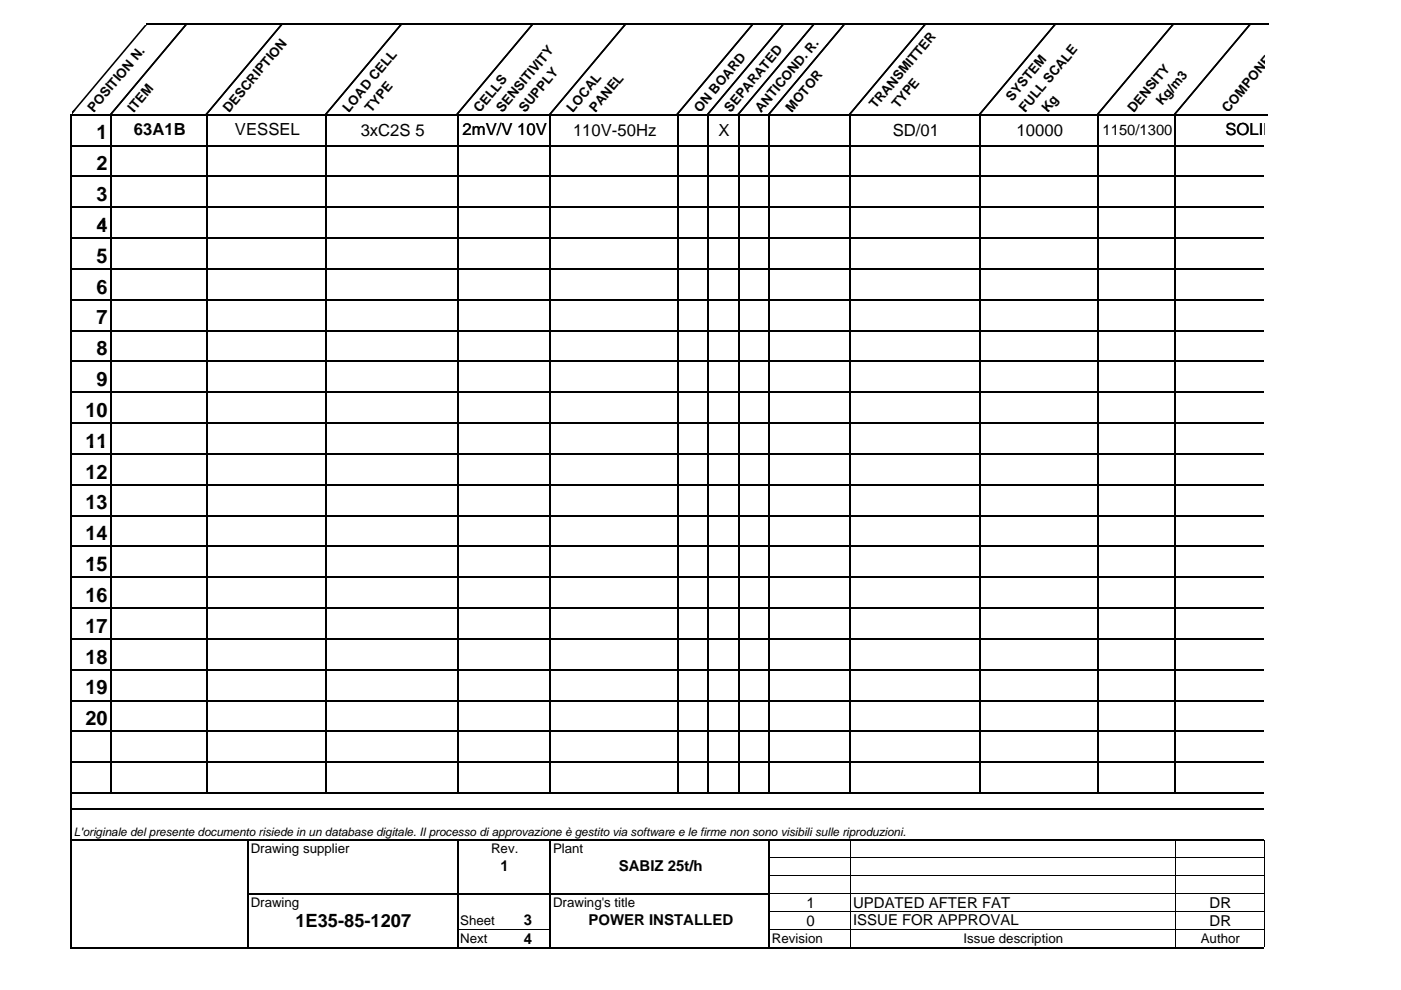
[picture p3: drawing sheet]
<svg xmlns="http://www.w3.org/2000/svg" width="297mm" height="210mm" viewBox="0 0 297 210" stroke-linecap="round" stroke-linejoin="round" font-family="sans-serif">
<g fill="none" stroke="#000" stroke-width=".34">
<path d="M30.9 5.3l-15.6 18.7M31 5.2h237.9M39.5 5.2l-16.1 19.1M59.8 5.2l-16.1 19.1M85.1 5.2l-16.1 19.1M112.9 5.2l-16.1 19.1M132.6 5.2l-16.1 19.1M159.6 5.2l-16.1 19.1M166 5.2l-16 19.1M172.5 5.2l-16 19.1M179 5.2l-16.1 19.1M196.1 5.2l-16 19.1"/>
<path d="M223.7 5.2l-16.1 19.1M248.7 5.2l-16 19.1M265 5.2l-16 19.1M15.2 24.3h253.7"/>
</g>
<path d="M268 5h.9v.3h-.9z" fill="#000"/>
<path d="M23.6 24.3h73.4v26.2h-73.4z" fill="#fff"/>
<g fill="none" stroke="#000" stroke-width=".34">
<path d="M15.2 24.2v26.5M15.3 24.3h252.7M15.3 30.9h252.7M15.3 37.4h252.7M23.6 24.5v26.2M43.9 24.5v26.2M69.2 24.5v26.2M97 24.5v26.2M116.7 24.5v26.2M143.7 24.5v26.2M150.2 24.5v26.2M156.6 24.5v26.2"/>
<path d="M163.1 24.5v26.2M180.3 24.5v26.2M207.8 24.5v26.2M232.8 24.5v26.2M249.1 24.5v26.2M15.3 43.9h252.7M15.3 50.5h252.7"/>
</g>
<path d="M23.6 47.1h73.4v24.4h-73.4z" fill="#fff"/>
<g fill="none" stroke="#000" stroke-width=".34">
<path d="M15.2 43.8v33M15.3 43.9h252.7M15.3 50.5h252.7M15.3 57h252.7M23.6 44.1v32.7M43.9 44.1v32.7M69.2 44.1v32.7M97 44.1v32.7M116.7 44.1v32.7M143.7 44.1v32.7M150.2 44.1v32.7M156.6 44.1v32.7"/>
<path d="M163.1 44.1v32.7M180.3 44.1v32.7M207.8 44.1v32.7M232.8 44.1v32.7M249.1 44.1v32.7M15.3 63.6h252.7M15.3 70.1h252.7M15.3 76.6h252.7"/>
</g>
<path d="M23.6 70.8h73.4v24.4h-73.4z" fill="#fff"/>
<g fill="none" stroke="#000" stroke-width=".34">
<path d="M15.2 69.9v26.5M15.3 70.1h252.7M15.3 76.6h252.7M23.6 70.3v26.1M43.9 70.3v26.1M69.2 70.3v26.1M97 70.3v26.1M116.7 70.3v26.1M143.7 70.3v26.1M150.2 70.3v26.1M156.6 70.3v26.1M163.1 70.3v26.1"/>
<path d="M180.3 70.3v26.1M207.8 70.3v26.1M232.8 70.3v26.1M249.1 70.3v26.1M15.3 83.2h252.7M15.3 89.7h252.7M15.3 96.3h252.7"/>
</g>
<path d="M23.6 94.5h73.4v24.4h-73.4z" fill="#fff"/>
<g fill="none" stroke="#000" stroke-width=".34">
<path d="M15.2 89.6v33M15.3 89.7h252.7M15.3 96.3h252.7M23.6 89.9v32.7M43.9 89.9v32.7M69.2 89.9v32.7M97 89.9v32.7M116.7 89.9v32.7M143.7 89.9v32.7M150.2 89.9v32.7M156.6 89.9v32.7M163.1 89.9v32.7"/>
<path d="M180.3 89.9v32.7M207.8 89.9v32.7M232.8 89.9v32.7M249.1 89.9v32.7M15.3 102.8h252.7M15.3 109.3h252.7M15.3 115.9h252.7M15.3 122.4h252.7"/>
</g>
<path d="M23.6 118.2h73.4v24.4h-73.4z" fill="#fff"/>
<g fill="none" stroke="#000" stroke-width=".34">
<path d="M15.2 115.7v33.1M15.3 115.9h252.7M23.6 116.1v32.7M43.9 116.1v32.7M69.2 116.1v32.7M97 116.1v32.7M116.7 116.1v32.7M143.7 116.1v32.7M150.2 116.1v32.7M156.6 116.1v32.7M163.1 116.1v32.7M180.3 116.1v32.7"/>
<path d="M207.8 116.1v32.7M232.8 116.1v32.7M249.1 116.1v32.7M15.3 122.4h252.7M15.3 129h252.7M15.3 135.5h252.7M15.3 142h252.7M15.3 148.6h252.7"/>
</g>
<path d="M23.6 141.9h73.4v24.4h-73.4z" fill="#fff"/>
<g fill="none" stroke="#000" stroke-width=".34">
<path d="M15.2 135.3v33.1M15.3 135.5h252.7M23.6 135.7v32.7M43.9 135.7v32.7M69.2 135.7v32.7M97 135.7v32.7M116.7 135.7v32.7M143.7 135.7v32.7M150.2 135.7v32.7M156.6 135.7v32.7M163.1 135.7v32.7M180.3 135.7v32.7"/>
<path d="M207.8 135.7v32.7M232.8 135.7v32.7M249.1 135.7v32.7M15.3 142h252.7M15.3 148.6h252.7M15.3 155.1h252.7M15.3 161.7h252.7M15.3 168.2h252.7"/>
</g>
<g fill="#fff">
<path d="M23.6 165.6h73.4v2.6h-73.4z"/>
<path d="M23.6 168.2h8.5v3.3h-8.5z"/>
<path d="M180.3 168.2h27.5v3.3h-27.5z"/>
</g>
<g fill="none" stroke="#000" stroke-width=".34">
<path d="M15.2 161.5v39.6M15.3 161.7h252.7M15.3 168.2h252.7M15.3 171.5h252.7M15.3 178.1h252.7M23.6 161.8v6.6M43.9 161.8v6.6M52.6 178.3v22.8M69.2 161.8v6.6M97 161.8v6.6M97 178.3v22.8M116.7 161.8v6.6"/>
<path d="M116.7 178.3v22.8M143.7 161.8v6.6M150.2 161.8v6.6M156.6 161.8v6.6M163.1 161.8v6.6M163.1 178.3v22.8M180.3 161.8v6.6M207.8 161.8v6.6M232.8 161.8v6.6M249.1 161.8v6.6M52.7 189.5h110.6M15.3 201h252.7"/>
</g>
<path d="M180.3 178.3v22.5M249.2 178.3v22.5M268 178.3v22.5M97.2 197.2h19.3M163.3 181.9h104.7M163.3 185.7h104.7M163.3 189.6h104.7M163.3 193.4h104.7M163.3 197.2h104.7" fill="none" stroke="#000" stroke-width=".21"/>
<g font-size="4.2">
<text x="20.5" y="29.6">1</text>
<text x="20.5" y="36.1">2</text>
<text x="20.5" y="42.7">3</text>
<text x="20.5" y="49.2">4</text>
<text x="20.5" y="55.7">5</text>
<text x="20.5" y="62.3">6</text>
<text x="20.5" y="68.8">7</text>
<text x="20.5" y="75.4">8</text>
<text x="20.5" y="81.9">9</text>
<text x="18.1" y="88.4">10</text>
<text x="18.1" y="95">11</text>
<text x="18.1" y="101.5">12</text>
<text x="18.1" y="108.1">13</text>
<text x="18.1" y="114.6">14</text>
<text x="18.1" y="121.1">15</text>
<text x="18.1" y="127.7">16</text>
<text x="18.1" y="134.2">17</text>
<text x="18.1" y="140.8">18</text>
<text x="18.1" y="147.3">19</text>
<text x="18.1" y="153.8">20</text>
</g>
<text font-size="3.9" x="62.6" y="196.5">1E35-85-1207</text>
<g font-size="3.5">
<text x="28.4" y="28.7">63A1B</text>
<text x="49.8" y="28.7">VESSEL</text>
<text x="76.5" y="28.8">3xC2S 5</text>
<text x="98.1" y="28.7">2mV/V 10V</text>
<text x="121.5" y="28.8">110V-50Hz</text>
<text x="152.4" y="28.8">X</text>
<text x="189.3" y="28.8">SD/01</text>
<text x="215.6" y="28.8">10000</text>
<text x="259.8" y="28.7">SOLID</text>
</g>
<g font-size="3.2">
<text x="106.1" y="184.8">1</text>
<text x="131.2" y="184.7">SABIZ 25t/h</text>
<text x="111.1" y="196.2">3</text>
<text x="124.8" y="196.2">POWER INSTALLED</text>
<text x="171" y="192.6">1</text>
<text x="171" y="196.4">0</text>
<text x="180.9" y="192.6">UPDATED AFTER FAT</text>
<text x="180.9" y="196.2">ISSUE FOR APPROVAL</text>
<text x="256.5" y="196.4">DR</text>
<text x="256.5" y="192.6">DR</text>
<text x="111.1" y="200.2">4</text>
</g>
<text font-size="3.1" x="233.8" y="28.7">1150/1300</text>
<g font-size="2.8">
<text x="19.9" y="23.9" transform="rotate(-50 19.9 23.9)">POSITION N.</text>
<text x="19.9" y="23.9" transform="rotate(-50 19.9 23.9)">P</text>
<text x="28.4" y="23.9" transform="rotate(-50 28.4 23.9)">ITEM</text>
<text x="28.4" y="23.9" transform="rotate(-50 28.4 23.9)">I</text>
<text x="48.6" y="23.9" transform="rotate(-50 48.6 23.9)">DESCRIPTION</text>
<text x="48.6" y="23.9" transform="rotate(-50 48.6 23.9)">D</text>
<text x="73.9" y="23.9" transform="rotate(-50 73.9 23.9)">LOAD CELL</text>
<text x="73.9" y="23.9" transform="rotate(-50 73.9 23.9)">L</text>
<text x="78.7" y="23.9" transform="rotate(-50 78.7 23.9)">T</text>
<text x="78.7" y="23.9" transform="rotate(-50 78.7 23.9)">TYPE</text>
<text x="101.8" y="23.9" transform="rotate(-50 101.8 23.9)">C</text>
<text x="101.8" y="23.9" transform="rotate(-50 101.8 23.9)">CELLS</text>
<text x="106.5" y="23.9" transform="rotate(-50 106.5 23.9)">S</text>
<text x="106.5" y="23.9" transform="rotate(-50 106.5 23.9)">SENSITIVITY</text>
<text x="111.3" y="23.9" transform="rotate(-50 111.3 23.9)">S</text>
<text x="111.3" y="23.9" transform="rotate(-50 111.3 23.9)">SUPPLY</text>
<text x="121.5" y="23.9" transform="rotate(-50 121.5 23.9)">LOCAL</text>
<text x="121.5" y="23.9" transform="rotate(-50 121.5 23.9)">L</text>
<text x="126.2" y="23.9" transform="rotate(-50 126.2 23.9)">P</text>
<text x="126.2" y="23.9" transform="rotate(-50 126.2 23.9)">PANEL</text>
<text x="148.4" y="23.9" transform="rotate(-50 148.4 23.9)">ON BOARD</text>
<text x="148.4" y="23.9" transform="rotate(-50 148.4 23.9)">O</text>
<text x="154.9" y="23.9" transform="rotate(-50 154.9 23.9)">S</text>
<text x="154.9" y="23.9" transform="rotate(-50 154.9 23.9)">SEPARATED</text>
<text x="161.4" y="23.9" transform="rotate(-50 161.4 23.9)">A</text>
<text x="161.4" y="23.9" transform="rotate(-50 161.4 23.9)">ANTICOND. R.</text>
<text x="167.9" y="23.9" transform="rotate(-50 167.9 23.9)">MOTOR</text>
<text x="167.9" y="23.9" transform="rotate(-50 167.9 23.9)">M</text>
<text x="185.6" y="23.2" transform="rotate(-50 185.6 23.2)">TRANSMITTER</text>
<text x="190.4" y="23.2" transform="rotate(-50 190.4 23.2)">TYPE</text>
<text x="214.6" y="21.5" transform="rotate(-50 214.6 21.5)">SYSTEM</text>
<text x="217.4" y="23.9" transform="rotate(-50 217.4 23.9)">F</text>
<text x="217.4" y="23.9" transform="rotate(-50 217.4 23.9)">FULL SCALE</text>
<text x="222.1" y="23.9" transform="rotate(-50 222.1 23.9)">K</text>
<text x="222.1" y="23.9" transform="rotate(-50 222.1 23.9)">Kg</text>
<text x="240.4" y="23.9" transform="rotate(-50 240.4 23.9)">D</text>
<text x="240.4" y="23.9" transform="rotate(-50 240.4 23.9)">DENSITY</text>
<text x="246.4" y="22.5" transform="rotate(-50 246.4 22.5)">Kg/m3</text>
<text x="260.4" y="23.9" transform="rotate(-50 260.4 23.9)">C</text>
<text x="260.4" y="23.9" transform="rotate(-50 260.4 23.9)">COMPONE</text>
<text x="53.1" y="180.9">Drawing supplier</text>
<text x="104.1" y="180.9">Rev.</text>
<text x="117.3" y="180.9">Plant</text>
<text x="53.1" y="192.3">Drawing</text>
<text x="97.6" y="196.2">Sheet</text>
<text x="117.3" y="192.3">Drawing's title</text>
<text x="97.6" y="200">Next</text>
<text x="163.7" y="200">Revision</text>
<text x="204.3" y="200">Issue description</text>
<text x="254.6" y="200">Author</text>
</g>
<text font-size="2.5" x="15.7" y="177.4">L'originale del presente documento risiede in un database digitale. Il processo di approvazione è gestito via software e le firme non sono visibili sulle riproduzioni.</text>
</svg>
